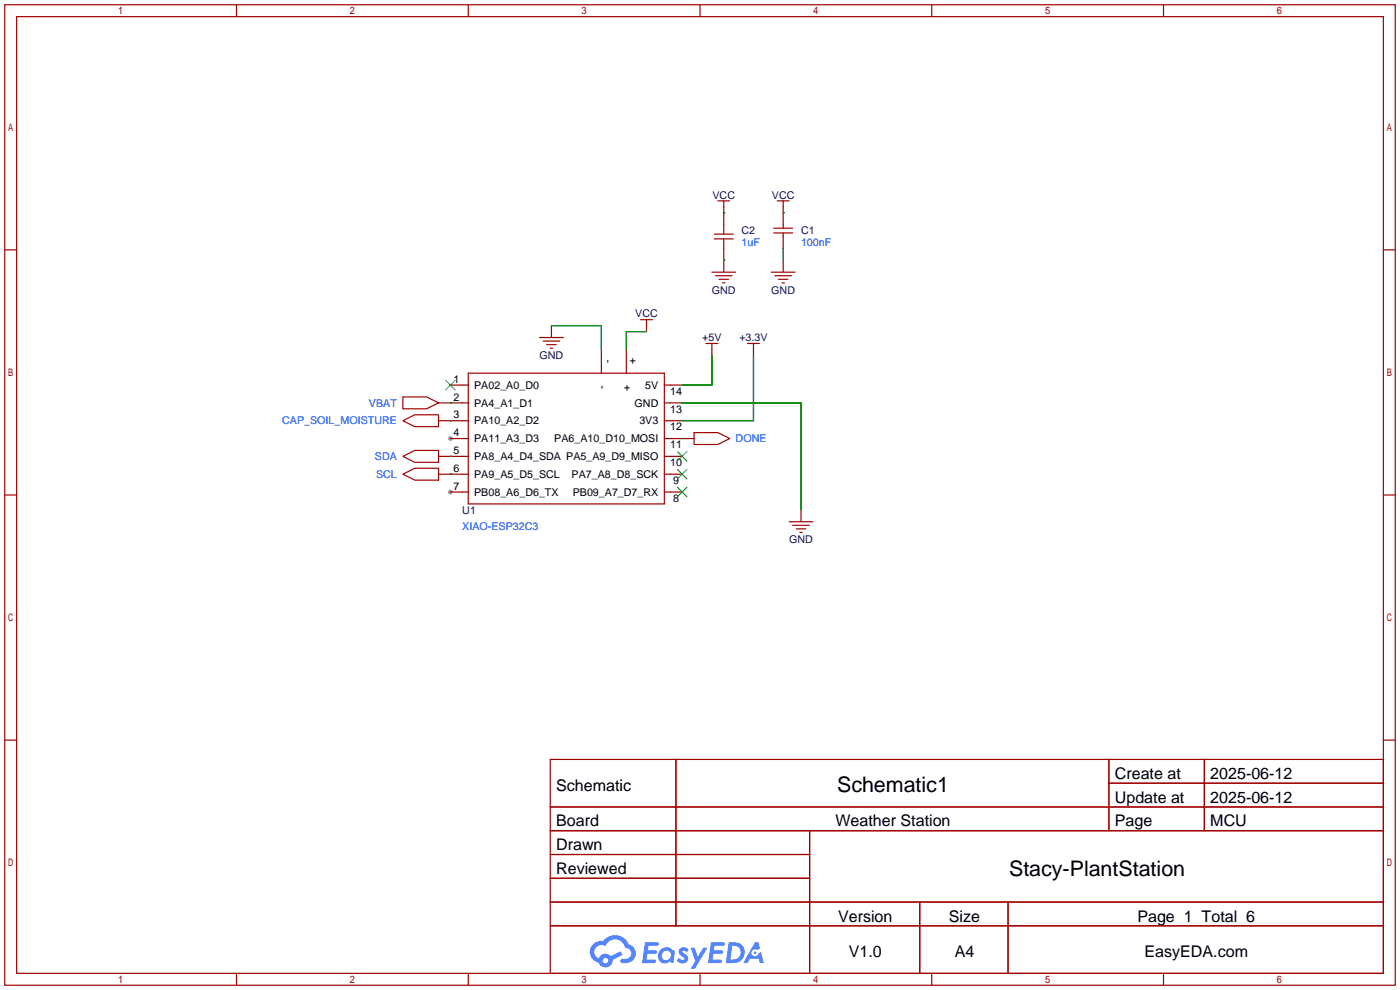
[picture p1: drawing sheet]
<svg xmlns="http://www.w3.org/2000/svg" width="299mm" height="212mm" viewBox="0 0 299 212" stroke-linecap="round" stroke-linejoin="round" font-family="sans-serif">
<g fill="#999">
<circle cx="96.3" cy="93.7" r=".51"/>
<circle cx="96.3" cy="105.2" r=".51"/>
</g>
<g fill="none" stroke="#a10000" stroke-width=".25">
<path d="M1 1h297.2v209.6h-297.2zM3.6 3.6h292.1v204.4h-292.1zM50.5 1v2.6M100.1 1v2.6M149.6 1v2.6M199.1 1v2.6M248.7 1v2.6M1 53.4h2.6M295.7 53.4h2.5M1 105.8h2.6M295.7 105.8h2.5M1 158.2h2.6"/>
<path d="M295.7 158.2h2.5M117.6 162.3h178.1v45.7h-178.1zM117.6 172.5h178.1M117.6 177.5h178.1M144.5 162.3v35.6M173 177.5v30.5M237 162.3v15.2M237 167.4h58.7M257.4 162.3v15.2M117.6 182.6h55.4M117.6 192.8h178.1M117.6 187.7h55.4"/>
<path d="M117.6 197.9h178.1M196.6 192.8v15.2M215.4 192.8v15.2M50.5 208v2.6M100.1 208v2.6M149.6 208v2.6M199.1 208v2.6M248.7 208v2.6"/>
</g>
<g fill="#5487ff">
<path d="M145.3 202.7a1.3 1.3 0 0 1 1.9 .3l-.4 .6a.54 .54 0 0 0-.9-.2l.1 .2a1.34 1.34 0 0 1 .9 1.8 1.47 1.47 0 0 1-2.3-.1l.5-.6 .8 .5a.31 .31 0 0 0 .4-.3 .31 .31 0 0 0-.3-.4 1.12 1.12 0 0 1-.7-1.8z"/>
<path d="M147.6 202.5h.9l.6 2 1.2-2h.9l-2.7 4.6h-.9l1-1.7z"/>
<path d="M137.8 201.4h1.7a1.31 1.31 0 0 1 1.2 .2 .4 .4 0 0 1-.3 .5l-1.8 .1-.1 .9h1.6a.4 .4 0 0 1 .4 .4 .4 .4 0 0 1-.5 .4h-1.6l-.2 1.2h1.4a.46 .46 0 0 1 .5 0 .46 .46 0 0 1 .1 .5l-.4 .2h-2.6z"/>
<path d="M151.9 201.4h1.7a1.32 1.32 0 0 1 1.2 .2 .39 .39 0 0 1-.3 .5l-1.8 .1-.1 .9h1.6a.4 .4 0 0 1 .4 .4 .4 .4 0 0 1-.4 .4h-1.7l-.2 1.2h1.4a.46 .46 0 0 1 .5 0 .46 .46 0 0 1 .1 .5l-.4 .2h-2.6z"/>
<path d="M161.3 201.4h.8l.3 1.3-.6 .4a.75 .75 0 0 0-1.1 .3 .75 .75 0 0 0 .5 1 .75 .75 0 0 0 .9-.7l.5-.2 .6 2.3h-.8l-.3-.9h-1.8l-.5 .9h-1z"/>
<path d="M155.7 201.4l-.6 4.4h1.5a2.27 2.27 0 0 0 2.6-2.2 2.27 2.27 0 0 0-2.7-2.2zM156.5 202.1a1.5 1.5 0 0 1 1.8 1.6 1.5 1.5 0 0 1-1.9 1.4h-.3z"/>
<path d="M141.2 203a1.6 1.6 0 0 0-.3 2.3 1.6 1.6 0 0 0 2.3 .2l.7 .3 .3-2.4-.1-.3-.5-.1a1.58 1.58 0 0 0-2.4 0zM141.8 203.5a.98 .98 0 0 1 1.6 .4 .98 .98 0 0 1-1.1 1.3 .94 .94 0 0 1-.9-.7 .94 .94 0 0 1 .4-1z"/>
<path d="M126.8 201.8a2.37 2.37 0 0 0 1.1 4 1.54 1.54 0 0 0 1.8 1 1.54 1.54 0 0 0 1.2-1.6l2.2-1.1-.5-.8-2 1a1.57 1.57 0 0 0-2.7 .5 1.5 1.5 0 0 1-.7-2.1 1.5 1.5 0 0 1 2.2-.5 2.23 2.23 0 0 1 2.3-1.4 2.23 2.23 0 0 1 2 1.8 1.16 1.16 0 0 1 1.2 1.1 1.16 1.16 0 0 1-1.1 1.2h-.7a.47 .47 0 0 0-.5 .4 .47 .47 0 0 0 .4 .5 2.17 2.17 0 0 0 2.5-.9 2.17 2.17 0 0 0-.3-2.7l-.8-.4a3.2 3.2 0 0 0-5.5-.7l-1.1 .1zM128.8 205.3a.6 .6 0 0 1 1.2 0 .6 .6 0 0 1-1.2 0z"/>
<circle cx="161.4" cy="203.6" r=".28"/>
</g>
<g fill="none" stroke="#a10000" stroke-width=".25">
<path d="M152.1 58.2h5.1M152.7 51.1h4M152.7 50h4M152.9 58.9h3.6M153.4 42.9h2.6M153.7 59.7h2M154.7 42.9v7.1M154.7 51.1v7.1M164.8 58.2h5.1M165.4 49.8h4M165.4 48.8h4M165.6 58.9h3.6"/>
<path d="M166.1 42.9h2.6M166.4 59.7h2M167.4 42.9v5.9M167.4 49.8v3.3M167.4 55.6v2.6M100.1 79.8h41.9v27.9h-41.9zM115.3 72.1h5.1M116.1 72.9h3.5M116.8 73.7h2.1M117.6 74.4h.5M117.9 69.6v2.5M128.5 74.7v5.1"/>
<path d="M133.9 74.7v5.1M136.9 68.3h2.5M138.2 68.3v2.6M150.9 73.4h2.5M152.1 73.4v2.5M154.4 60.5h.5M159.8 73.4h2.5M161 73.4v2.5M167.1 60.5h.5M86.1 97.5l2.5-1.2h5.1v2.5h-5.1zM86.1 89.9l2.5-1.3h5.1v2.6h-5.1zM86.1 84.8h5.1l2.5 1.3-2.5 1.3h-5.1z"/>
<path d="M93.7 97.5h6.4M93.7 89.9h6.4M93.7 86.1h6.4M96.3 93.7h3.8M96.3 82.3h3.8M142 97.5h3.8M142 93.7h6.3M142 89.9h3.8M142 82.3h3.8M142 86.1h3.8M148.3 92.5h5.1l2.6 1.2-2.6 1.3h-5.1zM86.1 101.3l2.5-1.2h5.1v2.5h-5.1z"/>
<path d="M93.7 101.3h6.4M96.3 105.2h3.8M142 101.3h3.8M142 105.2h3.8M168.7 111.5h5M169.4 112.3h3.6M170.2 113h2M170.9 113.8h.5M171.2 109v2.5"/>
</g>
<path d="M95.2 81.3l2.1 2M97.3 81.3l-2.1 2M144.8 96.5l2 2.1M146.8 96.5l-2 2.1M144.8 104.1l2 2.1M144.8 100.3l2 2.1M146.8 104.1l-2 2.1M146.8 100.3l-2 2.1" fill="none" stroke="#3c3" stroke-width=".25"/>
<g fill="none" stroke="#008700" stroke-width=".25">
<path d="M154.7 45.5h.1M154.7 55.6h.1M167.4 45.5h.1M167.4 53.1v2.5M117.9 69.6h10.6v5.1M138.2 70.9h-4.3v3.8M152.1 75.9v6.4h-6.3M161 75.9v14h-15.2M96.3 86.1h.1M96.3 97.5h.1M96.3 89.9h.1M145.8 93.7h.1"/>
<path d="M145.8 86.1h25.4v22.9M96.3 101.3h.1"/>
</g>
<g font-size="4.6">
<text x="178.9" y="169.3">Schematic1</text>
<text x="215.7" y="187.1">Stacy-PlantStation</text>
</g>
<g font-size="3.4">
<text x="238.3" y="166.5">Create at</text>
<text x="258.7" y="166.5">2025-06-12</text>
<text x="118.9" y="169">Schematic</text>
<text x="238.3" y="171.6">Update at</text>
<text x="258.7" y="171.6">2025-06-12</text>
<text x="118.9" y="176.6">Board</text>
<text x="178.6" y="176.6">Weather Station</text>
<text x="238.3" y="176.6">Page</text>
<text x="258.7" y="176.6">MCU</text>
<text x="118.9" y="181.7">Drawn</text>
<text x="118.9" y="186.8">Reviewed</text>
<text x="179.1" y="197">Version</text>
<text x="202.8" y="197">Size</text>
<text x="243.1" y="197">Page 1 Total 6</text>
<text x="181.4" y="204.6">V1.0</text>
<text x="204" y="204.6">A4</text>
<text x="244.6" y="204.6">EasyEDA.com</text>
</g>
<g font-size="2.3" fill="#000080">
<text x="152.3" y="42.4">VCC</text>
<text x="165" y="42.4">VCC</text>
<text x="158.5" y="50.1">C2</text>
<text x="171.2" y="50.1">C1</text>
<text x="152.1" y="62.8">GND</text>
<text x="164.8" y="62.8">GND</text>
<text x="135.8" y="67.8">VCC</text>
<text x="115.3" y="76.7">GND</text>
<text x="150.1" y="72.9">+5V</text>
<text x="158" y="72.9">+3.3V</text>
<text x="98.8" y="109.8">U1</text>
<text x="168.7" y="116.1">GND</text>
</g>
<g font-size="2.3" fill="#00f">
<text x="158.5" y="52.6">1uF</text>
<text x="171.2" y="52.6">100nF</text>
<text x="78.9" y="86.9">VBAT</text>
<text x="60.3" y="90.7">CAP_SOIL_MOISTURE</text>
<text x="157.2" y="94.5">DONE</text>
<text x="80.1" y="98.3">SDA</text>
<text x="80.4" y="102.1">SCL</text>
<text x="98.8" y="113.3">XIAO-ESP32C3</text>
</g>
<g font-size="2.3">
<text x="130.6" y="77.6" transform="rotate(-90 130.6 77.6)">-</text>
<text x="135.9" y="77.9" transform="rotate(-90 135.9 77.9)">+</text>
<text x="96.9" y="81.8">1</text>
<text x="101.3" y="83.1">PA02_A0_D0</text>
<text x="129.3" y="83.1" transform="rotate(-90 129.3 83.1)">-</text>
<text x="134.6" y="83.6" transform="rotate(-90 134.6 83.6)">+</text>
<text x="137.9" y="83.1">5V</text>
<text x="96.9" y="85.6">2</text>
<text x="96.9" y="89.4">3</text>
<text x="101.3" y="86.9">PA4_A1_D1</text>
<text x="135.6" y="86.9">GND</text>
<text x="143.3" y="88.2">13</text>
<text x="143.3" y="84.4">14</text>
<text x="96.9" y="93.2">4</text>
<text x="101.3" y="90.7">PA10_A2_D2</text>
<text x="101.3" y="94.5">PA11_A3_D3</text>
<text x="118.5" y="94.5">PA6_A10_D10_MOSI</text>
<text x="136.6" y="90.7">3V3</text>
<text x="143.3" y="95.8">11</text>
<text x="143.3" y="92">12</text>
<text x="96.9" y="97.1">5</text>
<text x="96.9" y="100.9">6</text>
<text x="101.3" y="98.3">PA8_A4_D4_SDA PA5_A9_D9_MISO</text>
<text x="143.3" y="99.6">10</text>
<text x="96.9" y="104.7">7</text>
<text x="101.3" y="102.1">PA9_A5_D5_SCL</text>
<text x="101.3" y="105.9">PB08_A6_D6_TX</text>
<text x="122.2" y="102.1">PA7_A8_D8_SCK</text>
<text x="122.4" y="105.9">PB09_A7_D7_RX</text>
<text x="143.9" y="107.2">8</text>
<text x="143.9" y="103.4">9</text>
</g>
</svg>
